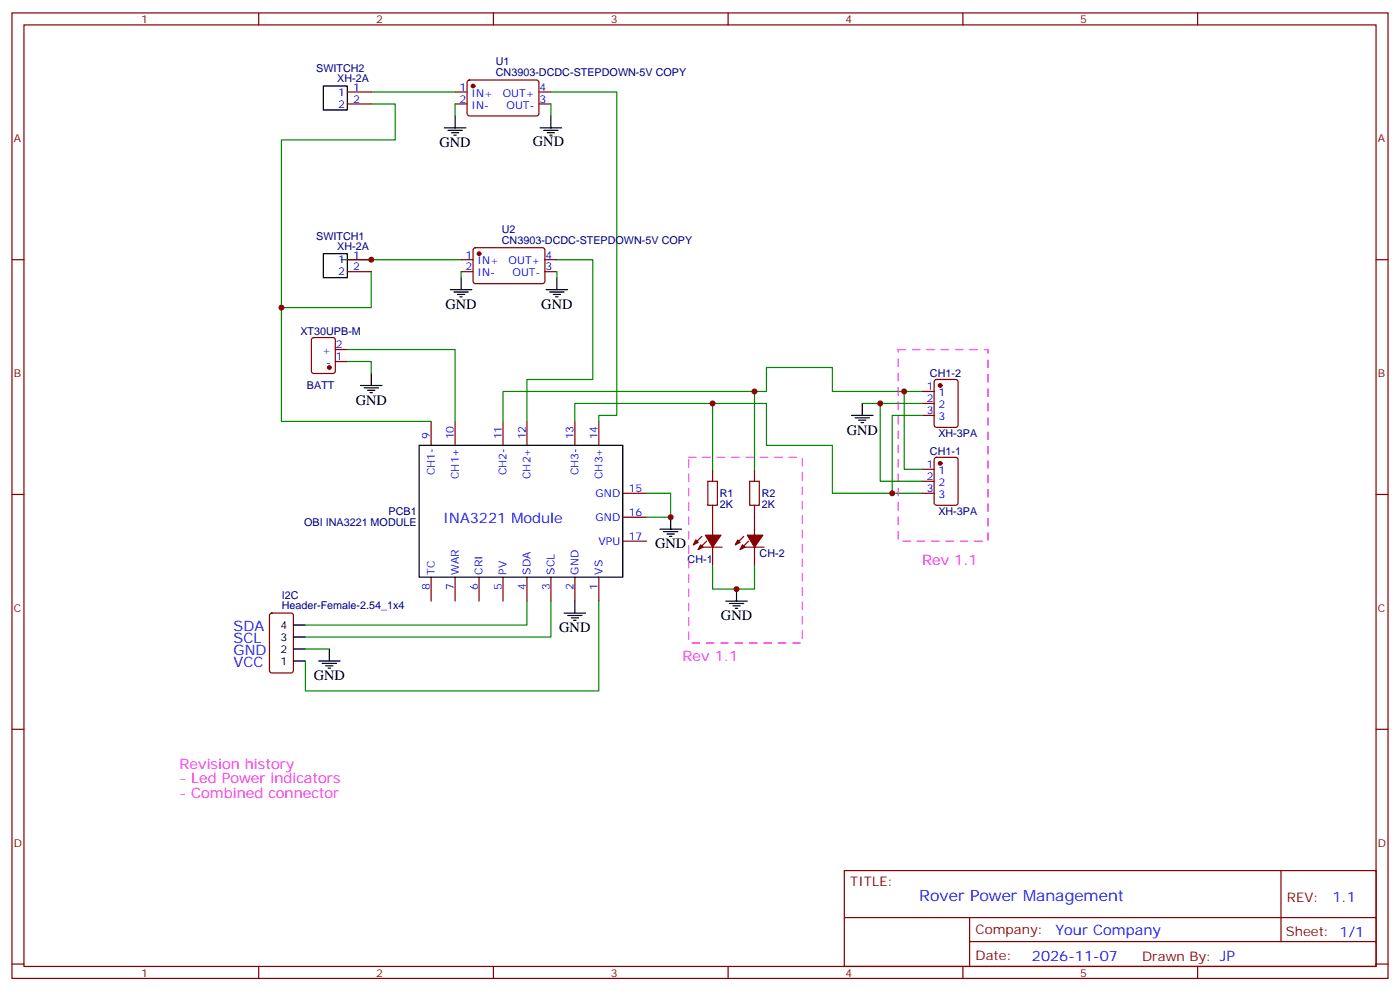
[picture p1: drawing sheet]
<svg xmlns="http://www.w3.org/2000/svg" width="412mm" height="292mm" viewBox="0 0 412 292" stroke-linecap="round" stroke-linejoin="round" font-family="sans-serif">
<g fill="none" stroke="#870000" stroke-width=".35">
<path d="M3.5 3.8h405.4v284.3h-405.4zM7.1 7.3h398.2v277.3h-398.2zM76.2 3.8v3.5M145.3 3.8v3.5M214.5 3.8v3.5M283.6 3.8v3.5M352.8 3.8v3.5M102.3 27.1h7.1M102.3 30.6h7.1M134.1 27.1h3.5M134.1 30.6h3.5M137.8 23.8l.5-.2h20l.4 .7v9.4l-.7 .4h-20l-.4-.7v-9.1z"/>
<path d="M158.7 27.1h3.6M158.7 30.6h3.6M3.5 76.5h3.6M102.3 76.5h7.1M135.8 76.5h3.5M139.6 73.2l.5-.2h20l.4 .7-.1 9.4-.6 .4h-20l-.5-.7v-9.1zM160.5 76.5h3.5M405.3 76.5h3.6M92 99.6l.4-.2h5.7l.6 .4 .1 9.5-.5 .6-5.9 .1-.6-.5-.1-9.4zM102.3 80h7.1M135.8 80h3.5M160.5 80h3.5"/>
<path d="M98.8 106.5h3.5M98.8 102.9h3.5M271.6 115.3h3.6M271.6 118.8h3.6M275.4 112l.5-.2h5.6l.7 .4v13l-.4 .6-5.9 .1-.7-.5v-12.9zM127 124.1v7.1M134.1 124.1v7.1M148.2 124.1v7.1M155.2 124.1v7.1M169.3 124.1v7.1M176.4 124.1v7.1M209.9 138.2v3.5"/>
<path d="M222.2 138.2v3.5M271.6 122.3h3.6M271.6 138.2h3.6M275.4 134.9l.5-.2h5.6l.7 .4v13l-.4 .6-5.9 .1-.7-.5v-12.9zM3.5 145.6h3.6M183.4 145.3h7.1M183.4 152.3h7.1M183.4 159.4h7.1M206.7 158l-2.4 2.4M208.1 159.4l-2.4 2.5M209.9 148.8v8.8M219.1 158l-2.5 2.4"/>
<path d="M220.5 159.4l-2.5 2.5M222.2 148.8v8.8M271.6 145.3h3.6M271.6 141.7h3.6M405.3 145.6h3.6M127 170v7M134.1 170v7M141.1 170v7M148.2 170v7M155.2 170v7M162.3 170v7M169.3 170v7"/>
<path d="M176.4 170v7M207.1 161.1h5.6M209.9 161.1v5.3M219.4 161.1h5.7M222.2 161.1v5.3M79.6 180.8l.5-.2h5.6l.7 .4v16.5l-.4 .6-5.9 .1-.7-.5v-16.4zM3.5 214.8h3.6M405.3 214.8h3.6M248.7 256.4h156.6v28.2h-156.6zM377.3 256.4v20.9M248.7 270.2h156.5M285.6 277.3h119.6"/>
<path d="M285.6 270.2v14.2M3.5 283.9h3.6M76.2 284.6v3.5M145.3 284.6v3.5M214.5 284.6v3.5M283.6 284.6v3.5M352.8 284.6v3.5M405.3 283.9h3.6"/>
</g>
<g fill="#870000" stroke="#870000" stroke-width=".35">
<path d="M217.3 159l.7 .7-1.4 .7z"/>
<path d="M218.7 160.4l.7 .7-1.4 .8z"/>
<path d="M220.1 157.6h4.6l-2.5 3.5z"/>
<path d="M205 159l.7 .7-1.4 .7z"/>
<path d="M206.4 160.4l.7 .7-1.4 .8z"/>
<path d="M207.8 157.6h4.6l-2.5 3.5z"/>
<circle cx="97" cy="108.2" r=".53"/>
<circle cx="141.1" cy="74.7" r=".53"/>
<circle cx="139.3" cy="25.3" r=".53"/>
<circle cx="276.9" cy="113.5" r=".53"/>
<circle cx="276.9" cy="136.5" r=".53"/>
</g>
<g fill="none" stroke="#000" stroke-width=".35">
<path d="M95.2 25.3h7.1v7.1h-7.1zM130.9 37.7h6.3M131.9 38.4h4.3M133 39.1h2.1M133.7 39.8h.7M134.1 34.1v3.6M159.1 37.7h6.4M160.2 38.4h4.2M161.2 39.1h2.1M161.9 39.8h.7M162.3 34.1v3.6M95.2 74.7h7.1v7.1h-7.1z"/>
<path d="M132.6 85.3h6.4M133.7 86h4.2M134.8 86.7h2.1M135.5 87.4h.7M135.8 81.8v3.5M160.9 85.3h6.3M161.9 86h4.3M163 86.7h2.1M163.7 87.4h.7M164 81.8v3.5M106.2 113.5h6.3M107.2 114.2h4.3"/>
<path d="M108.3 114.9h2.1M109 115.6h.7M109.4 110v3.5M254 118.8v3.5M123.5 131.2h59.9v38.8h-59.9zM250.8 122.3h6.4M251.9 123h4.2M252.9 123.8h2.2M253.6 124.5h.8M194.4 155.9h6.3M195.4 156.6h4.3M196.5 157.3h2.1"/>
<path d="M197.2 158h.7M197.6 152.3v3.6M169.3 177v3.6M213.8 177h6.3M214.8 177.7h4.3M215.9 178.4h2.1M216.6 179.1h.7M217 173.5v3.5M86.4 194.7h3.6M86.4 191.1h3.6M86.4 187.6h3.6M86.4 184.1h3.6"/>
<path d="M93.8 194.7h6.4M94.9 195.4h4.2M96 196.1h2.1M96.7 196.8h.7M97 191.1v3.6M166.2 180.6h6.3M167.2 181.3h4.2M168.3 182h2.1M169 182.7h.7"/>
</g>
<g fill="none" stroke="#008700" stroke-width=".35">
<path d="M109.4 30.6h7v10.6h-33.5v49.4h26.5v-10.6M109.4 27.1h24.7M134.1 30.6v3.5M162.3 27.1h19.4v95.2h-5.3v1.8M162.3 30.6v3.5M100.5 76.5h35.3M164 76.5h10.6v35.3h-19.4v12.3M82.9 90.6v33.5h44.1M135.8 80v1.8M164 80v1.8M102.3 106.5h7.1v3.5M102.3 102.9h31.8v21.2"/>
<path d="M209.9 118.8v19.4M222.2 115.3v22.9M254 118.8h17.6M259.3 118.8v22.9h12.3M266.3 115.3v22.9h5.3M271.6 115.3h-26.4v-7.1h-19.4v7.1h-77.6v8.8M169.3 124.1v-5.3h56.5v12.4h19.4v14.1h26.4M271.6 122.3h-8.8v23M190.5 145.3h7.1v7h-7.1M155.2 177v7.1h-65.2M162.3 177v10.6h-72.3M176.4 177v26.5h-86.4v-8.8"/>
<path d="M209.9 166.4v7.1h12.3v-7.1M90 191.1h7"/>
</g>
<path d="M208.5 141.7h2.8v7.1h-2.8zM220.8 141.7h2.9v7.1h-2.9z" fill="none" stroke="#a10000" stroke-width=".35"/>
<path d="M264.6 102.9h26.4v56.5h-26.4zM202.8 134.7h33.6v54.7h-33.6z" fill="none" stroke="#f0f" stroke-width=".35" stroke-dasharray="2.1 2.1"/>
<g fill="#c00">
<circle cx="82.9" cy="90.6" r=".88"/>
<circle cx="197.6" cy="152.3" r=".88"/>
<circle cx="222.3" cy="115.3" r=".88"/>
<circle cx="209.9" cy="118.8" r=".88"/>
<circle cx="217" cy="173.5" r=".88"/>
<circle cx="109.4" cy="76.5" r=".88"/>
<circle cx="266.3" cy="115.3" r=".88"/>
<circle cx="262.8" cy="145.3" r=".88"/>
<circle cx="259.3" cy="118.8" r=".88"/>
</g>
<text font-size="4.6" fill="#00f" x="270.8" y="265.4">Rover Power Management</text>
<g font-size="4.2">
<text x="129.5" y="43.3">GND</text>
<text x="157" y="43">GND</text>
<text x="131.2" y="90.9">GND</text>
<text x="159.5" y="90.9">GND</text>
<text x="104.8" y="119.2">GND</text>
<text x="249.4" y="128">GND</text>
<text x="193" y="161.5">GND</text>
<text x="212.4" y="182.7">GND</text>
<text x="164.7" y="186.2">GND</text>
<text x="92.4" y="200.3">GND</text>
</g>
<g font-size="4.2" fill="#00f">
<text x="130.6" y="153.9">INA3221 Module</text>
<text x="68.8" y="185.8">SDA</text>
<text x="68.8" y="189.4">SCL</text>
<text x="68.8" y="196.4">VCC</text>
<text x="68.8" y="192.9">GND</text>
<text x="392.5" y="265.7">1.1</text>
<text x="310.9" y="275.2">Your Company</text>
<text x="304" y="283">2026-11-07</text>
</g>
<g font-size="4.2" fill="#f0f">
<text x="271.6" y="166.4">Rev 1.1</text>
<text x="201.1" y="194.7">Rev 1.1</text>
<text x="52.9" y="226.4">Revision history</text>
<text x="52.9" y="230.6">- Led Power indicators</text>
<text x="52.9" y="234.9">- Combined connector</text>
</g>
<g font-size="3.9" fill="#800">
<text x="250.5" y="261">TITLE:</text>
<text x="379.1" y="265.7">REV:</text>
<text x="287.4" y="275.2">Company:</text>
<text x="378.7" y="275.8">Sheet: 1/1</text>
<text x="287.4" y="282.9">Date:</text>
<text x="336.4" y="282.9">Drawn By: JP</text>
</g>
<g font-size="3.2" fill="#800">
<text x="41.6" y="6.8">1</text>
<text x="110.8" y="6.8">2</text>
<text x="179.9" y="6.8">3</text>
<text x="249.1" y="6.8">4</text>
<text x="318.2" y="6.8">5</text>
<text x="4.1" y="41.9">A</text>
<text x="405.9" y="41.9">A</text>
<text x="4.1" y="111.1">B</text>
<text x="405.9" y="111.1">B</text>
<text x="4.1" y="180.2">C</text>
<text x="405.9" y="180.2">C</text>
<text x="4.1" y="249.3">D</text>
<text x="405.9" y="249.3">D</text>
<text x="41.6" y="287.6">1</text>
<text x="110.8" y="287.6">2</text>
<text x="179.9" y="287.6">3</text>
<text x="249.1" y="287.6">4</text>
<text x="318.2" y="287.6">5</text>
</g>
<g font-size="3.2" fill="#000080">
<text x="93.1" y="21.2">SWITCH2</text>
<text x="146.1" y="22.4">CN3903-DCDC-STEPDOWN-5V COPY</text>
<text x="146.1" y="19.2">U1</text>
<text x="99.4" y="24.3">XH-2A</text>
<text x="93.1" y="70.6">SWITCH1</text>
<text x="147.8" y="71.8">CN3903-DCDC-STEPDOWN-5V COPY</text>
<text x="147.8" y="68.6">U2</text>
<text x="99.4" y="73.7">XH-2A</text>
<text x="88.5" y="98.8">XT30UPB-M</text>
<text x="273.9" y="111.1">CH1-2</text>
<text x="90.4" y="114.6">BATT</text>
<text x="276.4" y="128.8">XH-3PA</text>
<text x="273.9" y="134.1">CH1-1</text>
<text x="212" y="149.6">2K</text>
<text x="212" y="146.4">R1</text>
<text x="224.4" y="149.6">2K</text>
<text x="224.4" y="146.4">R2</text>
<text x="89.6" y="154.9">OBI INA3221 MODULE</text>
<text x="114.5" y="151.7">PCB1</text>
<text x="276.4" y="151.7">XH-3PA</text>
<text x="202.5" y="165.9">CH-1</text>
<text x="223.7" y="164.1">CH-2</text>
<text x="83" y="179.5">Header-Female-2.54_1x4</text>
<text x="83" y="176.3">I2C</text>
</g>
<g font-size="3.2" fill="#00f">
<text x="99.6" y="28.2">1</text>
<text x="104.1" y="26.7">1</text>
<text x="135.4" y="26.7">1</text>
<text x="138.9" y="28.5">IN+</text>
<text x="148.1" y="28.5">OUT+</text>
<text x="158.9" y="26.7">4</text>
<text x="99.6" y="31.7">2</text>
<text x="104.1" y="30.3">2</text>
<text x="135.4" y="30.3">2</text>
<text x="138.9" y="32">IN-</text>
<text x="149.2" y="32">OUT-</text>
<text x="158.9" y="30.3">3</text>
<text x="99.6" y="77.5">1</text>
<text x="104.1" y="76.1">1</text>
<text x="137.2" y="76.1">1</text>
<text x="140.7" y="77.9">IN+</text>
<text x="149.8" y="77.9">OUT+</text>
<text x="160.7" y="76.1">4</text>
<text x="99.6" y="81.1">2</text>
<text x="104.1" y="79.7">2</text>
<text x="137.2" y="79.7">2</text>
<text x="140.7" y="81.4">IN-</text>
<text x="151" y="81.4">OUT-</text>
<text x="160.7" y="79.7">3</text>
<text x="94.9" y="104.4">+</text>
<text x="96" y="107.9">-</text>
<text x="99" y="106.1">1</text>
<text x="99" y="102.6">2</text>
<text x="273" y="114.9">1</text>
<text x="273" y="118.5">2</text>
<text x="276.5" y="116.7">1</text>
<text x="273" y="122">3</text>
<text x="276.5" y="120.2">2</text>
<text x="276.5" y="123.8">3</text>
<text x="126.6" y="129.4" transform="rotate(-90 126.6 129.4)">9</text>
<text x="133.7" y="129.4" transform="rotate(-90 133.7 129.4)">10</text>
<text x="147.8" y="129.4" transform="rotate(-90 147.8 129.4)">11</text>
<text x="154.9" y="129.4" transform="rotate(-90 154.9 129.4)">12</text>
<text x="169" y="129.4" transform="rotate(-90 169 129.4)">13</text>
<text x="176" y="129.4" transform="rotate(-90 176 129.4)">14</text>
<text x="273" y="137.9">1</text>
<text x="128.1" y="139.9" transform="rotate(-90 128.1 139.9)">CH1-</text>
<text x="135.1" y="141.1" transform="rotate(-90 135.1 141.1)">CH1+</text>
<text x="149.2" y="139.9" transform="rotate(-90 149.2 139.9)">CH2-</text>
<text x="156.3" y="141.1" transform="rotate(-90 156.3 141.1)">CH2+</text>
<text x="170.4" y="139.9" transform="rotate(-90 170.4 139.9)">CH3-</text>
<text x="177.4" y="141.1" transform="rotate(-90 177.4 141.1)">CH3+</text>
<text x="273" y="141.4">2</text>
<text x="276.5" y="139.6">1</text>
<text x="276.5" y="143.2">2</text>
<text x="175.5" y="146.3">GND</text>
<text x="185.2" y="144.9">15</text>
<text x="273" y="144.9">3</text>
<text x="276.5" y="146.7">3</text>
<text x="175.5" y="153.4">GND</text>
<text x="185.2" y="152">16</text>
<text x="176.3" y="160.4">VPU</text>
<text x="185.2" y="159">17</text>
<text x="126.6" y="173.7" transform="rotate(-90 126.6 173.7)">8</text>
<text x="128.1" y="169.3" transform="rotate(-90 128.1 169.3)">TC</text>
<text x="133.7" y="173.7" transform="rotate(-90 133.7 173.7)">7</text>
<text x="135.1" y="169.3" transform="rotate(-90 135.1 169.3)">WAR</text>
<text x="140.8" y="173.7" transform="rotate(-90 140.8 173.7)">6</text>
<text x="142.2" y="169.3" transform="rotate(-90 142.2 169.3)">CRI</text>
<text x="147.8" y="173.7" transform="rotate(-90 147.8 173.7)">5</text>
<text x="149.2" y="169.3" transform="rotate(-90 149.2 169.3)">PV</text>
<text x="154.9" y="173.7" transform="rotate(-90 154.9 173.7)">4</text>
<text x="156.3" y="169.3" transform="rotate(-90 156.3 169.3)">SDA</text>
<text x="161.9" y="173.7" transform="rotate(-90 161.9 173.7)">3</text>
<text x="163.3" y="169.3" transform="rotate(-90 163.3 169.3)">SCL</text>
<text x="169" y="173.7" transform="rotate(-90 169 173.7)">2</text>
<text x="170.4" y="169.3" transform="rotate(-90 170.4 169.3)">GND</text>
<text x="176" y="173.7" transform="rotate(-90 176 173.7)">1</text>
<text x="177.4" y="169.3" transform="rotate(-90 177.4 169.3)">VS</text>
</g>
<g font-size="3.2">
<text x="82.6" y="185.1">4</text>
<text x="82.6" y="188.7">3</text>
<text x="82.6" y="195.7">1</text>
<text x="82.6" y="192.2">2</text>
</g>
</svg>
